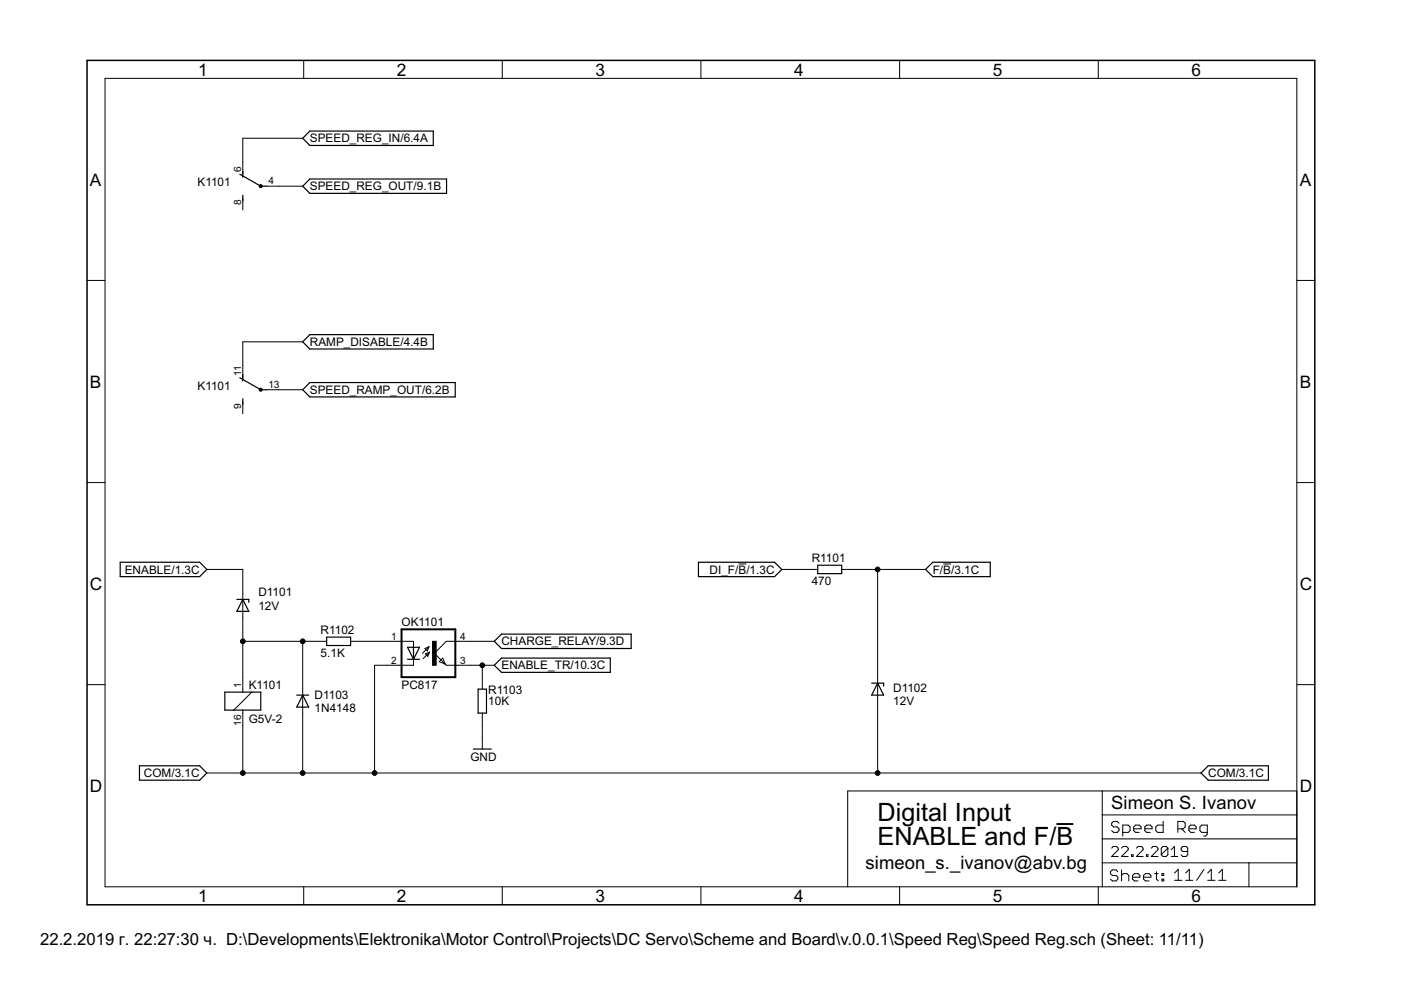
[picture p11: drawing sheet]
<svg xmlns="http://www.w3.org/2000/svg" width="297mm" height="210mm" viewBox="0 0 297 210" stroke-linecap="round" stroke-linejoin="round" font-family="sans-serif">
<g fill="#000" stroke="#000" stroke-width=".25">
<path d="M51.5 36.3v1.3zM50.8 36.9l4.5 2.6zM55.3 39.5h1.3zM64.2 39.5l1.5-1.5zM64.2 39.5l1.5 1.5zM64.2 29.3l1.5-1.5zM64.2 29.3l1.5 1.5zM65.7 38h29zM65.7 27.8h26.2zM65.7 30.8h26.2zM91.9 27.8v3zM94.7 38v3z"/>
<path d="M51.5 41.4v1.2zM65.7 41h29zM51.5 79.5v1.2zM64.2 72.5l1.5-1.5zM64.2 72.5l1.5 1.5zM65.7 71h26.2zM65.7 74h26.2zM91.9 71v3zM51.5 84.5v1.3zM50.8 80.1l4.5 2.5zM55.3 82.6h1.3zM64.2 82.6l1.5-1.5z"/>
<path d="M64.2 82.6l1.5 1.6zM65.7 81.1h30.8zM65.7 84.2h30.8zM96.5 81.1v3.1zM25.5 119.2h16.8zM148.1 119.2h16.1zM173.4 119.8h5.1zM197.8 119.2h12.2zM210 119.2v3.1zM25.5 119.2v3.1zM25.5 122.3h16.8zM42.3 122.3l1.6-1.6z"/>
<path d="M42.3 119.2l1.6 1.5zM50.2 127.1h1.3zM50.2 129.6h2.5zM51.5 127.1l-1.3 2.5zM51.5 127.1h1.2zM51.5 127.1l1.2 2.5zM52.7 127.1v.6zM69.3 136.9h5zM69.3 135.1v1.8zM69.3 135.1h5zM74.3 135.1v1.8zM86.4 137.2l1.3 2.6z"/>
<path d="M86.4 139.8h1.3zM87.7 137.2v2.6zM86.4 137.2h1.3zM88.9 137.2l-1.2 2.6zM87.7 139.8h1.2zM87.7 137.2h1.2zM104.8 136l1.5-1.5zM104.8 136l1.5 1.5zM106.3 139.5h23.1zM106.3 134.5h27.5zM106.3 137.5h27.5zM129.4 139.5v3.1z"/>
<path d="M133.8 134.5v3zM148.1 119.2v3.1zM148.1 122.3h16.1zM165.8 120.7l-1.6 1.6zM164.2 119.2l1.6 1.5zM173.4 121.6h5.1zM173.4 119.8v1.8zM178.5 119.8v1.8zM196.2 120.7l1.6-1.5zM196.2 120.7l1.6 1.6zM197.8 122.3h12.2zM47.7 150.6h1.9z"/>
<path d="M47.7 146.7v3.9zM49.6 150.6h1.9zM51.5 150.6h3.8zM47.7 146.7h3.8zM51.5 146.7h1.9zM55.3 146.7v3.9zM53.4 146.7h1.9zM62.9 147.4h1.3zM62.9 149.9h2.5zM64.2 147.4l-1.3 2.5zM64.2 147.4h1.2zM64.2 147.4l1.2 2.5z"/>
<path d="M100.4 158.8h3.8zM101.4 146.1v5.1zM101.4 146.1h1.7zM101.4 151.2h1.7zM103.1 146.1v5.1zM104.8 141.1l1.5-1.6zM104.8 141.1l1.5 1.5zM106.3 142.6h23.1zM184.8 144.8h1.3zM184.8 147.4h2.5zM186.1 144.8l-1.3 2.6zM186.1 144.8h1.2z"/>
<path d="M186.1 144.8l1.2 2.6zM187.3 144.8v.7zM29.6 162.4v3zM29.6 165.4h12.7zM29.6 162.4h12.7zM43.9 163.9l-1.6 1.5zM42.3 162.4l1.6 1.5zM254.6 163.9l1.6-1.5zM254.6 163.9l1.6 1.5zM256.2 162.4h12.7zM256.2 165.4h12.7zM268.9 162.4v3z"/>
</g>
<g fill="#000" stroke="#000" stroke-width=".21">
<path d="M22.3 16.6v171.4zM64.4 12.8v3.8zM106.5 12.8v3.8zM148.6 12.8v3.8zM190.7 12.8v3.8zM232.9 12.8v3.8zM22.3 16.6h252.7zM51.5 34.4v2.5zM51.5 29.3v5.1zM56.6 39.5h2.5zM59.1 39.5h5.1zM51.5 29.3h12.7z"/>
<path d="M18.5 59.5h3.8zM51.5 42v2.5zM275 59.5h3.8zM51.5 77.6v2.5zM51.5 72.5v5.1zM51.5 72.5h12.7zM51.5 85.2v2.5zM56.6 82.6h2.5zM59.1 82.6h5.1zM18.5 102.3h3.8zM156.6 119.6h1.6zM200 119.6h1.7z"/>
<path d="M275 102.3h3.8zM51.5 128.4v2.5zM51.5 125.8v2.6zM43.9 120.7h7.6zM51.5 120.7v5.1zM51.5 130.9v5.1zM51.5 136h12.7zM66.7 136h2.6zM64.2 136h2.5zM74.3 136h2.6zM76.9 136h5.1zM82 136h2.5z"/>
<path d="M87.7 136v1.2zM87.7 139.8v1.3zM84.5 136h3.2zM91 137.1l-1.4 1.4zM91.1 138.3l-1.4 1.4zM90.1 137.5l.5 .5zM90.2 138.6l.5 .5zM91 137.1l-.4 .9zM91.1 138.3l-.4 .8zM90.1 137.5l.9-.4zM90.2 138.6l.9-.3zM92.1 138.5l2.3 2.3z"/>
<path d="M93.9 139.5l.5 1.3zM94.6 136l-2.5 2.5zM94.6 136h2.6zM97.2 136h2.5zM99.7 136h5.1zM165.8 120.7h5zM170.8 120.7h2.6zM178.5 120.7h2.5zM181 120.7h5.1zM186.1 120.7v22.9zM186.1 120.7h10.1zM18.5 145.2h3.8z"/>
<path d="M49.6 150.6l3.8-3.9zM51.5 151.2v2.5zM51.5 143.6v2.5zM51.5 150.6v.6zM51.5 146.1v.6zM51.5 136v7.6zM64.2 148.7v2.5zM64.2 146.1v2.6zM64.2 151.2v12.7zM64.2 136v10.1zM79.4 141.1v22.8zM82 141.1h2.5z"/>
<path d="M79.4 141.1h2.6zM84.5 141.1h3.2zM93.1 140.3l.8-.8zM94.4 140.8l.2 .3zM93.1 140.3l1.3 .5zM94.6 141.1h2.6zM97.2 141.1h2.5zM102.3 156.3v2.5zM102.3 143.6v2.5zM102.3 151.2v2.5zM102.3 141.1v2.5zM99.7 141.1h2.6z"/>
<path d="M102.3 153.7v2.6zM102.3 141.1h2.5zM186.1 146.1v2.6zM186.1 143.6v2.5zM186.1 148.7v15.2zM275 145.2h3.8zM43.9 163.9h7.6zM51.5 153.7v10.2zM51.5 163.9h12.7zM64.2 163.9h15.2zM79.4 163.9h106.7zM179.7 167.7h54z"/>
<path d="M186.1 163.9h68.5zM233.7 167.7h41.3zM233.7 177.9h41.3zM233.7 172.8v5.1zM233.7 172.8h41.3zM233.7 167.7v5.1zM235.7 174.5v.4zM235.7 174.9l.4 .4zM236 179.5l-.3 .3zM235.7 174.5l.4-.3zM236.1 175.3h.8zM235.7 176.1l.4 .4z"/>
<path d="M236 179.5h.7zM236.1 174.2h.8zM236.9 175.3l.4 .4zM236.1 176.5h.8zM236.7 179.5l.4 .3zM236.9 174.2l.4 .3zM237.3 175.7v.4zM237.3 176.1l-.4 .4zM238 174.9v2.4zM238 174.9h1.2zM238.1 179.5l-.3 .3zM238.1 179.5h.7z"/>
<path d="M239.2 174.9l.4 .4zM238 176.5h1.2zM238.8 179.5l.4 .3zM239.6 175.3v.8zM239.6 176.1l-.4 .4zM240.4 175.3v.8zM240.4 175.3l.4-.4zM240.4 176.1l.4 .4zM240.8 174.9h.7zM241.3 179.5l-.4 .3zM240.8 176.5h.7zM241.5 174.9l.4 .4z"/>
<path d="M241.9 175.3v.4zM240.4 175.7h1.5zM241.3 179.5h.7zM242 179.5l.4 .3zM242.7 175.3v.8zM242.7 175.3l.4-.4zM242.7 176.1l.4 .4zM243.1 174.9h.8zM243.1 176.5h.8zM243.9 174.9l.4 .4zM244.3 175.3v.4zM242.7 175.7h1.6z"/>
<path d="M244.5 179.5l-.4 .3zM245 175.3v.8zM245 175.3l.4-.4zM244.5 179.5h.7zM245 176.1l.4 .4zM245.4 174.9h1.2zM245.2 179.5l.3 .3zM246.5 179.5l-.3 .3zM246.5 179.5h.8zM246.6 174.2v2.3zM245.4 176.5h1.2zM247.3 179.5l.3 .3z"/>
<path d="M247.6 179.8v1.4zM249 179.5v2.1zM249.7 174.2v2.3zM249.7 174.2h1.2zM250.4 179.8v.4zM250.5 175.7l.8 .8zM250.8 179.5l-.4 .3zM250.9 174.2l.4 .3zM249.7 175.7h1.2zM251.3 174.5v.8zM251.3 175.3l-.4 .4zM250.8 179.5h.7z"/>
<path d="M251.5 179.5l.3 .3zM252.1 175.3v.8zM252.1 175.3l.4-.4zM252.1 176.1l.4 .4zM252.5 174.9h.7zM252.5 176.5h.7zM253.2 174.9l.4 .4zM253.6 175.3v.4zM252.1 175.7h1.5zM254.4 175.3v.8zM254.4 176.1l.4 .4zM254.4 175.3l.4-.4z"/>
<path d="M254.8 176.5h1.2zM255.2 177.3h.4zM255.6 177.3l.4-.4zM256 174.9v2zM254.8 174.9h1.2zM275 172.8v5.1zM275 167.7v5.1zM22.3 188h252.7zM64.4 188v3.8zM106.5 188v3.8zM148.6 188v3.8zM179.7 167.7v20.3z"/>
<path d="M190.7 188v3.8zM232.9 188v3.8zM233.7 182.9v5.1zM233.7 177.9v5zM235.4 184.8v.4zM235.4 185.2l.4 .4zM237.1 180.2l-1.4 1.4zM235.4 184.8l.4-.4zM235.8 185.6h.8zM235.4 186.4l.4 .4zM235.8 184.4h.8zM236.6 185.6l.4 .4z"/>
<path d="M235.8 186.8h.8zM236.6 184.4l.4 .4zM237 186v.4zM237 186.4l-.4 .4zM235.7 181.6h1.4zM237.1 179.8v.4zM237.8 181.6l1.4-1.4zM237.8 184.4v2.4zM237.8 185.6l.4-.4zM238.2 185.2h.8zM239 185.2l.3 .4zM237.8 181.6h1.4z"/>
<path d="M239.2 179.8v.4zM239.3 185.6v1.2zM239.9 181.2v.4zM239.9 181.2h.3zM240.1 185.6v.8zM240.1 185.6l.4-.4zM240.2 181.2v.4zM239.9 181.6h.3zM240.1 186.4l.4 .4zM240.5 185.2h.8zM240.9 181.6l1.5-1.4zM240.5 186.8h.8z"/>
<path d="M241.3 185.2l.4 .4zM241.7 185.6v.4zM240.1 186h1.6zM240.9 181.6h1.5zM242.4 179.8v.4zM242.5 185.6v.8zM242.5 185.6l.3-.4zM242.5 186.4l.3 .4zM242.8 185.2h.8zM243.1 181.2v.4zM243.1 181.2h.3zM243.4 181.2v.4z"/>
<path d="M243.1 181.6h.3zM242.8 186.8h.8zM243.6 185.2l.4 .4zM244 185.6v.4zM242.5 186h1.5zM244.1 181.6l1.4-1.4zM244.8 185.2h.8zM245.2 184.8v1.6zM245.2 186.4l.4 .4zM244.1 181.6h1.4zM245.5 179.8v.4zM246.2 179.8v1.4z"/>
<path d="M246.2 181.2l1.4-1.4zM246.4 185.2h.3zM246.4 185.2v.4zM246.4 186.4h.3zM246.4 186.4v.4zM246.2 181.2l.3 .4zM246.7 185.2v.4zM246.4 185.6h.3zM246.7 186.4v.4zM246.4 186.8h.3zM246.5 181.6h.8zM247.6 181.2l-.3 .4z"/>
<path d="M248.3 180.2l.7-.7zM248.3 181.6h1.4zM249 185.1l.8-.8zM249 186.6h1.6zM249.8 184.3v2.3zM250.4 181.2l.4 .4zM250.4 180.2l.4 .3zM250.8 181.6h.7zM250.8 180.5h1zM251.4 185.1l.8-.8zM251.4 186.6h1.5zM251.8 181.2l-.3 .4z"/>
<path d="M251.8 179.8v1.4zM252.2 184.3v2.3zM255.3 184.3l-1.6 2.3zM256.8 184.3l-.7 .8zM256.1 186.6h1.5zM256.8 184.3v2.3zM259.2 184.3l-.8 .8zM258.4 186.6h1.5zM259.2 184.3v2.3zM264.8 182.9v5.1zM264.8 182.9h10.2zM233.7 182.9h31.1z"/>
<path d="M275 182.9v5.1zM275 177.9v5zM275 16.6v171.4z"/>
<path d="M55.1 39.2h.4v.5h-.4z" fill-rule="evenodd"/>
<circle cx="55.3" cy="82.6" r=".33"/>
<circle cx="51.5" cy="136" r=".51"/>
<circle cx="64.2" cy="136" r=".51"/>
<circle cx="186.1" cy="120.7" r=".51"/>
<circle cx="102.3" cy="141.1" r=".51"/>
<circle cx="51.5" cy="163.9" r=".51"/>
<circle cx="64.2" cy="163.9" r=".51"/>
<circle cx="79.4" cy="163.9" r=".51"/>
<circle cx="186.1" cy="163.9" r=".51"/>
</g>
<path d="M224 174.7h3.6z" fill="#000" stroke="#000" stroke-width=".4"/>
<path d="M18.5 12.8v179zM18.5 12.8h260.3zM18.5 191.8h260.3zM278.8 12.8v179z" fill="#000" stroke="#000" stroke-width=".32"/>
<path d="M85.1 133.4h11.4zM85.1 133.4v10.2zM96.5 133.4v10.2zM85.1 143.6h11.4z" fill="#000" stroke="#000" stroke-width=".42"/>
<path d="M91.7 136h.8v5.1h-.8z" fill="#000" stroke="#000" stroke-width=".21"/>
<g font-size="6">
<text x="186.1" y="174.1">Digital Input</text>
<text x="186.1" y="179.1">ENABLE and F/B</text>
</g>
<g font-size="4.4">
<text x="235.6" y="171.5">Simeon S. Ivanov</text>
<text x="183.5" y="184.2">simeon_s._ivanov@abv.bg</text>
</g>
<g font-size="4.1">
<text x="42" y="16">1</text>
<text x="84.1" y="16">2</text>
<text x="126.3" y="16">3</text>
<text x="168.4" y="16">4</text>
<text x="210.5" y="16">5</text>
<text x="252.6" y="16">6</text>
<text x="19.1" y="39.3">A</text>
<text x="275.6" y="39.3">A</text>
<text x="19.1" y="82.2">B</text>
<text x="275.6" y="82.2">B</text>
<text x="19.1" y="125">C</text>
<text x="275.6" y="125">C</text>
<text x="19.1" y="167.9">D</text>
<text x="275.6" y="167.9">D</text>
<text x="42" y="191.2">1</text>
<text x="84.1" y="191.2">2</text>
<text x="126.3" y="191.2">3</text>
<text x="168.4" y="191.2">4</text>
<text x="210.5" y="191.2">5</text>
<text x="252.6" y="191.2">6</text>
</g>
<text font-size="4" x="8.5" y="200.4">22.2.2019 г. 22:27:30 ч. D:\Developments\Elektronika\Motor Control\Projects\DC Servo\Scheme and Board\v.0.0.1\Speed Reg\Speed Reg.sch (Sheet: 11/11)</text>
<g font-size="2.8">
<text x="65.7" y="30.2">SPEED_REG_IN/6.4A</text>
<text x="41.9" y="39.5">K1101</text>
<text x="65.7" y="40.4">SPEED_REG_OUT/9.1B</text>
<text x="65.7" y="73.4">RAMP_DISABLE/4.4B</text>
<text x="41.9" y="82.6">K1101</text>
<text x="65.7" y="83.5">SPEED_RAMP_OUT/6.2B</text>
<text x="172.1" y="119.2">R1101</text>
<text x="26.5" y="121.6">ENABLE/1.3C</text>
<text x="150.5" y="121.6">DI_F/B/1.3C</text>
<text x="172.1" y="124">470</text>
<text x="197.8" y="121.6">F/B/3.1C</text>
<text x="54.8" y="129.2">12V</text>
<text x="54.8" y="126.4">D1101</text>
<text x="68" y="134.5">R1102</text>
<text x="85.1" y="132.8">OK1101</text>
<text x="106.3" y="136.9">CHARGE_RELAY/9.3D</text>
<text x="68" y="139.3">5.1K</text>
<text x="106.3" y="141.9">ENABLE_TR/10.3C</text>
<text x="52.7" y="146.1">K1101</text>
<text x="66.7" y="148.2">D1103</text>
<text x="85.1" y="146.1">PC817</text>
<text x="103.5" y="149.4">10K</text>
<text x="103.5" y="147.2">R1103</text>
<text x="189.4" y="149.6">12V</text>
<text x="189.4" y="146.8">D1102</text>
<text x="52.7" y="153.4">G5V-2</text>
<text x="66.7" y="151">1N4148</text>
<text x="99.7" y="161.4">GND</text>
<text x="30.5" y="164.8">COM/3.1C</text>
<text x="256.2" y="164.8">COM/3.1C</text>
</g>
<g font-size="2.4">
<text x="51.1" y="36.6" transform="rotate(-90 51.1 36.6)">6</text>
<text x="56.9" y="39.1">4</text>
<text x="51.1" y="43.5" transform="rotate(-90 51.1 43.5)">8</text>
<text x="51.1" y="79.7" transform="rotate(-90 51.1 79.7)">11</text>
<text x="56.9" y="82.3">13</text>
<text x="51.1" y="86.7" transform="rotate(-90 51.1 86.7)">9</text>
<text x="82.9" y="135.6">1</text>
<text x="97.5" y="135.6">4</text>
<text x="82.9" y="140.7">2</text>
<text x="97.5" y="140.7">3</text>
<text x="51.1" y="145.8" transform="rotate(-90 51.1 145.8)">1</text>
<text x="51.1" y="153.9" transform="rotate(-90 51.1 153.9)">16</text>
</g>
</svg>
